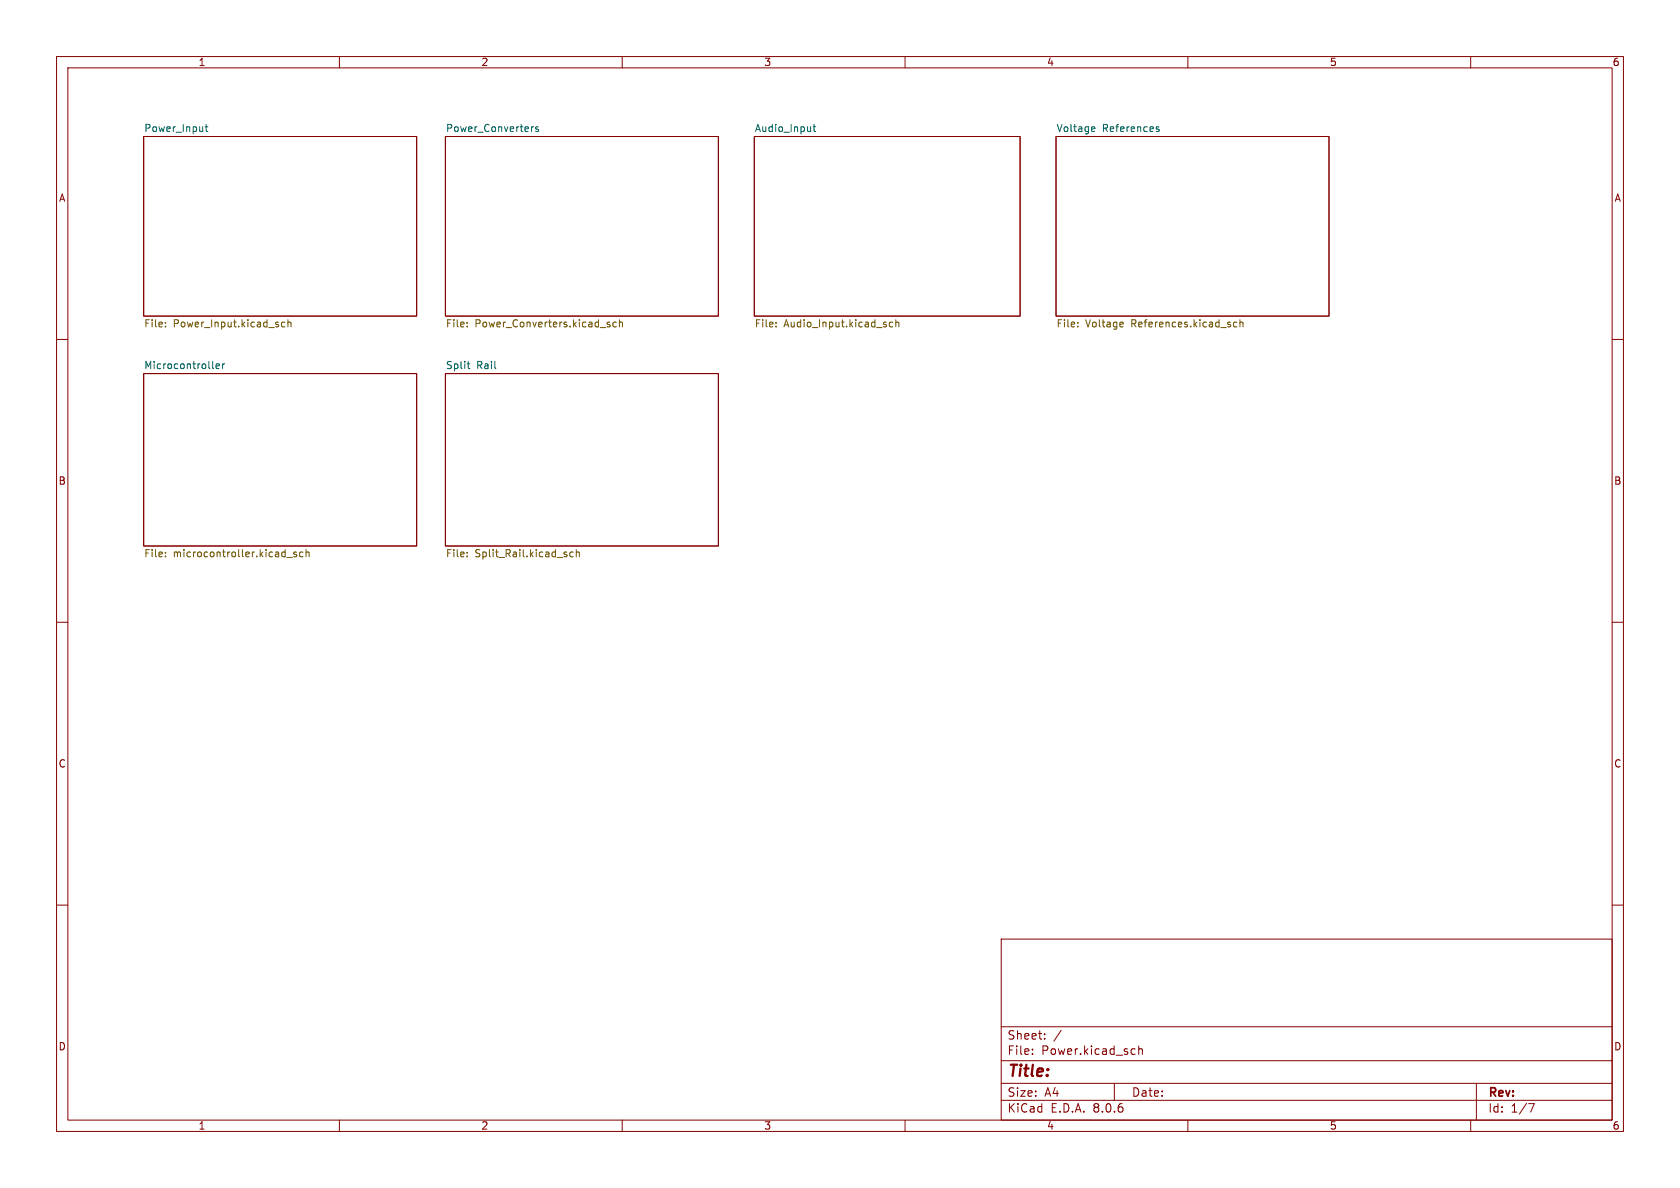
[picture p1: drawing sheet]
<svg xmlns="http://www.w3.org/2000/svg" width="297mm" height="210mm" viewBox="0 0 297 210" stroke-linecap="round" stroke-linejoin="round" font-family="sans-serif">
<g fill="none" stroke="#840000" stroke-width=".18">
<path d="M10 10h277v190h-277zM12 12h273v186h-273zM60 10v2M110 10v2M160 10v2M210 10v2M260 10v2M25.4 24.1h48.3v31.8h-48.3zM78.7 24.1h48.3v31.8h-48.3zM133.3 24.1h47v31.8h-47zM186.7 24.1h48.2v31.8h-48.2zM10 60h2"/>
<path d="M285 60h2M25.4 66h48.3v30.5h-48.3zM78.7 66h48.3v30.5h-48.3zM10 110h2M285 110h2M10 160h2M285 160h2M177 166h108v32h-108zM60 198v2M110 198v2M160 198v2M177 194.5h108"/>
<path d="M177 191.5h108M177 187.5h108M177 181.5h108M182.5 186.3v.1M182.5 185.5v.1M184.7 183.6v.1M184.7 182.8v.1M187.6 182.1l-1.3 2M197 191.5v3M200.2 185.4l.5 .1M200.7 186.3l-.5 .1M201.3 185.5l.2-.1 .4 .1 .1 .9"/>
<path d="M201.3 184.9v1.5M210 198v2M260 198v2M261 191.5v6.5M270.2 195.1h1l-.6 1.5"/>
</g>
<g fill="none" stroke="#006464" stroke-width=".18">
<path d="M36.3 22.4h.4M36.4 22v1.1l.3 .2M94 22.4v.9M94.3 22.4l-.3 .3M95.2 22.5l-.3-.1-.2 .2v.2l.5 .1v.3h-.5M143.7 22.4h.5M143.9 22v1.1l.3 .2M193.1 22.4l.4 .1 .1 .2-.6 .1M193.5 23.2l-.4 .1M204.4 22.8l.5 .1v.2l-.1 .2-.4-.1M204.4 22.5h.5M37.6 65l.2 .2"/>
<path d="M38.2 64.7l.6-.1-.1-.2-.3-.1-.2 .2 .1 .6h.4M39.3 64.3v.9M39.7 64.3l-.4 .3M82.6 64.3h.5M82.8 63.9v1.1l.3 .2"/>
</g>
<g fill="none" stroke="#725600" stroke-width=".18">
<path d="M29.2 57v.1M29.2 57.7v.1M50.4 57l-.4-.1-.2 .3 .1 .5h.5M50.9 57.1l.2-.2 .3 .1v.8M50.9 56.5v1.3M82.6 57v.1M82.6 57.7v.1M107.4 57.3l.5 .2-.1 .2-.4 .1M107.4 57h.4M109 57l-.4-.1-.2 .3 .1 .5h.5M109.5 57.1l.2-.2 .3 .1v.8M109.5 56.5v1.3"/>
<path d="M137.2 57.7v.1M137.2 57v.1M157.8 57l-.3-.1-.3 .3 .1 .5h.5M158.4 57.1l.1-.2 .4 .1v.8M158.4 56.5v1.3M190.5 57.7v.1M190.5 57v.1M198.4 56.9l.2 .3-.6 .2M198.5 57.7l-.1 .1M218.7 57l-.4-.1-.2 .3 .1 .5h.5M219.2 57.1l.2-.2 .3 .1v.8M219.2 56.5v1.3"/>
<path d="M29.2 98.3v.1M29.2 97.6v.2M50.7 98.5h1M52.4 97.6h-.3l-.2 .2 .1 .1 .4 .2v.3h-.5M53.6 97.6h-.4l-.2 .2 .1 .6h.5M54.1 97.7l.2-.1h.3v.8M54.1 97.2v1.2M82.6 98.3v.1M82.6 97.6v.2M101.3 97.6h-.3l-.3 .2 .2 .6h.4M101.9 97.7l.2-.1h.3v.8M101.9 97.2v1.2"/>
</g>
<text font-size="2.8" fill="#840000" x="178" y="190.9">Title:</text>
<g font-size="2.1" fill="#840000">
<text x="178" y="184">Sheet:</text>
<text x="178" y="186.7">File:</text>
<text x="184.1" y="186.7">Power.kicad_sch</text>
<text x="178" y="196.9">KiCad</text>
<text x="178" y="194.1">Size:</text>
<text x="184.7" y="194.1">A4</text>
<text x="185.7" y="196.9">E.D.A.</text>
<text x="193.3" y="196.9">8.0.6</text>
<text x="200" y="194.1">Date:</text>
<text x="263" y="194.3">Rev:</text>
<text x="263" y="196.9">Id:</text>
<text x="267.1" y="196.9">1/7</text>
</g>
<g font-size="1.8" fill="#840000">
<text x="35" y="11.9">1</text>
<text x="85" y="11.9">2</text>
<text x="135" y="11.9">3</text>
<text x="185" y="11.9">4</text>
<text x="235" y="11.9">5</text>
<text x="285" y="11.9">6</text>
<text x="10.3" y="35.9">A</text>
<text x="285.3" y="35.9">A</text>
<text x="10.3" y="85.9">B</text>
<text x="285.3" y="85.9">B</text>
<text x="10.3" y="135.9">C</text>
<text x="285.3" y="135.9">C</text>
<text x="10.3" y="185.9">D</text>
<text x="285.3" y="185.9">D</text>
<text x="35" y="199.9">1</text>
<text x="85" y="199.9">2</text>
<text x="135" y="199.9">3</text>
<text x="185" y="199.9">4</text>
<text x="235" y="199.9">5</text>
<text x="285" y="199.9">6</text>
</g>
<g font-size="1.8" fill="#006464">
<text x="25.4" y="23.4">Power_Input</text>
<text x="78.7" y="23.4">Power_Converters</text>
<text x="133.3" y="23.4">Audio_Input</text>
<text x="186.7" y="23.4">Voltage</text>
<text x="194.9" y="23.4">References</text>
<text x="25.4" y="65.3">Microcontroller</text>
<text x="78.7" y="65.3">Split</text>
<text x="84.3" y="65.3">Rail</text>
</g>
<g font-size="1.8" fill="#725600">
<text x="25.4" y="58.2">File:</text>
<text x="30.6" y="58.2">Power_Input.kicad_sch</text>
<text x="78.7" y="58.2">File:</text>
<text x="84" y="58.2">Power_Converters.kicad_sch</text>
<text x="133.3" y="58.2">File:</text>
<text x="138.6" y="58.2">Audio_Input.kicad_sch</text>
<text x="186.7" y="58.2">File:</text>
<text x="191.9" y="58.2">Voltage</text>
<text x="200.1" y="58.2">References.kicad_sch</text>
<text x="25.4" y="98.8">File:</text>
<text x="30.6" y="98.8">microcontroller.kicad_sch</text>
<text x="78.7" y="98.8">File:</text>
<text x="84" y="98.8">Split_Rail.kicad_sch</text>
</g>
</svg>
